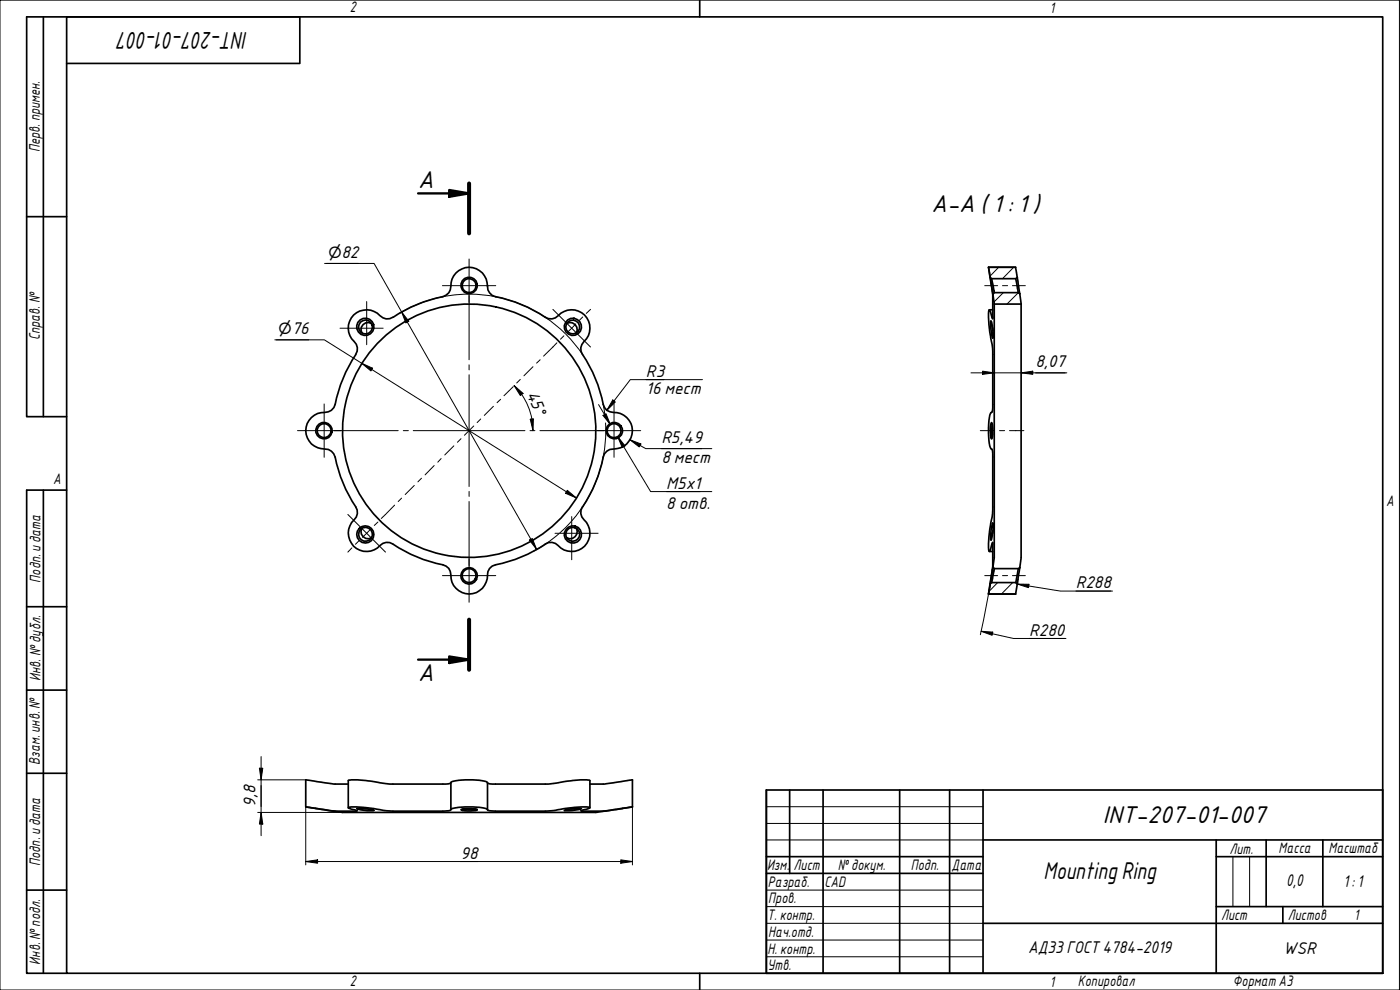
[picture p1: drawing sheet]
<svg xmlns="http://www.w3.org/2000/svg" width="420mm" height="297mm" viewBox="0 0 420 297" stroke-linecap="round" stroke-linejoin="round" font-family="sans-serif">
<path d="M299.7 80.2l-2.6 2.7M301.1 87.8l-2.8 2.8M304.2 80.2l-3.3 3.4M305.6 87.8l-3.4 3.4M299.4 174.8l-2.6 2.7M303.9 174.8l-3.4 3.4" fill="none" stroke="#000" stroke-width=".3"/>
<g fill="none" stroke="#000" stroke-width=".51">
<path d="M111.5 97.1a2.08 2.08 0 0 0-2.5 .3 2.08 2.08 0 0 0-.4 2.5M117.9 95.2a2.95 2.95 0 0 1-3.9-.5 5.5 5.5 0 0 0-7.9-.2 5.5 5.5 0 0 0 .2 8 2.95 2.95 0 0 1 .4 3.8M118 95.2a41.2 41.2 0 0 1 14.9-6.2 3.1 3.1 0 0 0 2.4-3.1 5.5 5.5 0 0 1 5.5-5.7 5.5 5.5 0 0 1 5.5 5.7 3.4 3.4 0 0 0 3.6 3.4 41 41 0 0 1 13.8 5.9M163.6 95.2a2.95 2.95 0 0 0 3.9-.5 5.5 5.5 0 0 1 8-.2 5.5 5.5 0 0 1-.2 8 2.95 2.95 0 0 0-.5 3.8M170.1 97.1a2.12 2.12 0 0 1 2.5 .3 2.12 2.12 0 0 1 .4 2.5M296.7 80.2l.5 3.1M296.7 80.2l1.2 8.4v7.1l-1-2.8a20.5 20.5 0 0 0 .5 8.7l.5 3.8v15.9a2.27 2.27 0 0 1-.5 2.5 21.2 21.2 0 0 0 0 10.8l.2 .1a2.94 2.94 0 0 1 .3 2.4v15.9l-.8 5.7a17.7 17.7 0 0 0-.2 6.8l.3-.5 .7-2.3v7.1l-1.2 8.4M296.7 80.2h8.1M296.9 92.9h1M297.4 96.4a10.8 10.8 0 0 1 .5 5.1 14.6 14.6 0 0 1-.5-5.1zM297.6 83.6l.8 4.2M297.6 83.6l-.4-.3 .8 5"/>
<path d="M297.9 98.5l.1 .8M298 88.3l.4 2.9M298.4 91.2v76.1l-.4 2.9M298.4 91.2h8.1v76M304.8 80.2l.5 3M304.9 83.6l.7 4.2M305.3 83.2l-.4 .4h-7.3M305.3 83.2l.8 4.9M305.6 87.8h-7.2l-.4 .5M305.6 87.8l.5 .3M306 88.1l.5 3.1M174.8 106.4a41.2 41.2 0 0 1 6.2 14.9 2.97 2.97 0 0 0 3.1 2.4 5.5 5.5 0 0 1 5.7 5.5 5.5 5.5 0 0 1-5.7 5.5 3.3 3.3 0 0 0-3.3 3.7 44.8 44.8 0 0 1-6.4 14.6 3.7 3.7 0 0 0 1.6 3.8 5.5 5.5 0 0 1-1 7.5 5.5 5.5 0 0 1-7.5-.6 2.88 2.88 0 0 0-3.8-.4 41.2 41.2 0 0 1-15 6.2 2.97 2.97 0 0 0-2.4 3 5.5 5.5 0 0 1-5.5 5.7 5.5 5.5 0 0 1-5.5-5.7 3.3 3.3 0 0 0-3.6-3.3 45.9 45.9 0 0 1-14.7-6.4 3.7 3.7 0 0 0-3.8 1.7 5.5 5.5 0 0 1-7.5-1 5.5 5.5 0 0 1 .6-7.6 3.3 3.3 0 0 0-.2-4.9 41.2 41.2 0 0 1-5.5-13.9 3.1 3.1 0 0 0-3.1-2.4 5.5 5.5 0 0 1-5.7-5.5 5.5 5.5 0 0 1 5.7-5.5 3.4 3.4 0 0 0 3.4-3.6 41 41 0 0 1 5.9-13.7"/>
<path d="M297.5 126.9l.1-.1a8.5 8.5 0 0 1 0 4.9l-.4-2.8zM297.6 134.7h.1M297.6 123.7h.1M297.8 127.4l-.2 1.4 .2 2.2M108.6 158.5a2.08 2.08 0 0 0 .4 2.5 2.08 2.08 0 0 0 2.5 .3M173 158.5a2.12 2.12 0 0 1-.4 2.5 2.12 2.12 0 0 1-2.5 .3M297.9 157l.2 .2v1.4l-.7 3.5a12.7 12.7 0 0 1 .5-5.1zM298 159.1l-.1 .8M296.9 165.5h1M297.2 175.2l-.5 3.1M298.4 170.6l-.4-.4-.8 4.9 .4-.3h7.3M298.4 170.6h7.2l.5-.3-.8 4.9"/>
<path d="M298.4 170.6l-.8 4.2M304.9 174.8l.4 .4M305.3 175.3l-.5 3-8.1-.1M305.6 170.6l-.7 4.2M306.5 167.3l-.5 3.1M104.5 235.3h-4.3l-8.4-1.3v8.1l11 1.7h76l11-1.7M135.3 234.9l-1.5 .4h-16.8a60.4 60.4 0 0 0-12.2-1.3l-.3 .2v8.2M146.3 234.9l1.5 .4h16.8a61.5 61.5 0 0 1 12.2-1.3l.2 .2v8.2M177 235.3h4.4l8.4-1.3v8.1M91.8 242.1l8.8 1.3 6.7-.1-2.8-.9a20.5 20.5 0 0 1 8.7 .4l4.7 .6h15a2.67 2.67 0 0 0 2.5-.6 21.2 21.2 0 0 1 10.8 0l.1 .1M107.1 242.6a11.4 11.4 0 0 1 5.1 .6 11.4 11.4 0 0 1-5.1-.6zM109.1 242.6l1.1 .1"/>
<path d="M135.3 242.9v-8.1a10 10 0 0 1 5.5-.8 10.6 10.6 0 0 1 5.5 .8v8.1M138.4 242.9l1-.3h1.9l1.6 .1 .3 .4-2.9 .2-1.6-.1zM138.9 242.7a6.8 6.8 0 0 0 3.7 0M169.4 243.1a11.7 11.7 0 0 1 5.1-.5 11.7 11.7 0 0 1-5.1 .5zM172.5 242.6l-1.2 .1M189.8 242.1l-8.8 1.3-6.7-.1 2.7-.9a20.5 20.5 0 0 0-8.7 .4l-4.7 .6h-14.9a3.2 3.2 0 0 1-2.4-.5"/>
<circle cx="109.6" cy="98.1" r="2.6"/>
<circle cx="109.7" cy="98.1" r="2.08"/>
<circle cx="140.8" cy="85.7" r="2.46"/>
<circle cx="140.8" cy="85.7" r="2.11"/>
<circle cx="171.9" cy="98.1" r="2.09"/>
<circle cx="171.9" cy="98.1" r="2.59"/>
<circle cx="97.2" cy="129.2" r="2.45"/>
<circle cx="97.3" cy="129.2" r="2.12"/>
<circle cx="140.8" cy="129.2" r="38"/>
<circle cx="184.3" cy="129.2" r="2.11"/>
<circle cx="184.4" cy="129.2" r="2.46"/>
<circle cx="109.6" cy="160.4" r="2.57"/>
<circle cx="109.7" cy="160.3" r="2.1"/>
<circle cx="140.8" cy="172.8" r="2.46"/>
<circle cx="140.8" cy="172.7" r="2.1"/>
<circle cx="171.9" cy="160.3" r="2.09"/>
<circle cx="171.9" cy="160.4" r="2.6"/>
</g>
<path d="M140.8 55v15M140.8 185.9v15.1" fill="none" stroke="#000" stroke-width="1.2"/>
<path d="M125.5 58h15.3M134.8 57l6 1-6 1zM125.5 197.9h15.3M134.8 197l6 .9-6 1z" fill="none" stroke="#000" stroke-width=".7"/>
<g fill="#000">
<path d="M134.8 57l6 1-6 1z" fill-rule="evenodd"/>
<path d="M134.8 197l6 .9-6 1z" fill-rule="evenodd"/>
</g>
<path d="M20 5.1h395v286.9h-395zM210 0v5.1M210 292v5" fill="none" stroke="#000" stroke-width=".51"/>
<path d="M0 0h420v297h-420z" fill="none" stroke="#000" stroke-width=".3"/>
<g fill="none" stroke="#000" stroke-width=".51">
<path d="M230 237h185v55h-185zM237 237v25.1M247 237v55M270 237v55M285 237v55M295 237v55M230 257h65M295 252h120M365 257h50M365 252v40M380 252v20M397 252v20"/>
<path d="M230 262.1h65M295 277h120M365 272h50M385 272v5"/>
</g>
<path d="M230 242h65M230 247.1h65M230 252h65M370 257v15M375 257v15M230 267.1h65M230 272h65M230 277h65M230 282.1h65M230 287.1h65" fill="none" stroke="#000" stroke-width=".3"/>
<path d="M13 5.1v119.9M20 19h70v-13.9h-82v119.9h12M8 65h12M13 147.1v144.9M20 147.1h-12v144.9h12M8 182h12M8 207.1h12M8 232h12M8 267.1h12" fill="none" stroke="#000" stroke-width=".51"/>
<g fill="none" stroke="#000" stroke-width=".3">
<path d="M140.8 77.7v13M102 98.5h13M110 90.5v12.9M132.8 85.7h16M140.8 88.7v19.2M165.9 92.8l11.3 11.3M140.8 109.5v1.5M140.8 112.4v33.6M89.3 129.2h13M97.3 121.2v16M100.3 129.2h19.2M121 129.2h1.6"/>
<path d="M124 129.2h33.5M159.1 129.2h1.4M162.1 129.2h19.2M179.3 129.2h13M184.3 121.2v16M104.4 154.4l11.3 11.3M140.8 147.4v1.6M140.8 150.5v19.2M171.6 155v12.9M132.8 172.7h16M140.8 167.7v13M166.6 160h12.9"/>
</g>
<g fill="none" stroke="#000" stroke-width=".3">
<path d="M172.8 97.2l-2.5 2.5M174.9 95.1l-1 1M177.2 92.8l-1.2 1.2M295.5 85.7h3.9M300.9 85.7h1.5M303.8 85.7h3.9M150.2 119.8l-1 1M154.1 116l-2.8 2.7M156.1 113.8l-1 1.1M160 110l-2.8 2.8M162.1 107.9l-1.1 1.1M167.1 102.9l-4 4"/>
<path d="M169.2 100.8l-1 1M130.3 139.7l-2.7 2.8M132.4 137.6l-1 1.1M136.2 133.8l-2.7 2.7M138.4 131.6l-1.1 1.1M142.2 127.8l-2.8 2.8M144.3 125.7l-1.1 1.1M148.1 121.9l-2.7 2.7M294.2 129.2h4.2M300 129.2h1.5M303 129.2h4.3M111.3 158.7l-2.5 2.5"/>
<path d="M113.4 156.6l-1.1 1.1M118.4 151.6l-4 4M120.5 149.5l-1 1M124.3 145.7l-2.7 2.7M126.5 143.5l-1.1 1.1M105.6 164.4l-1.2 1.3M107.7 162.3l-1 1M295.5 172.7h3.9M300.9 172.7h1.5M303.8 172.7h3.9"/>
</g>
<g fill="none" stroke="#000" stroke-width=".3">
<path d="M97.4 79h14.9l48.7 85.8M97.9 79h9.7M120.5 93.6l2.2 2.8-.9 .5zM140.7 88.3a41 41 0 0 0-21 5.8M140.9 88.3a41 41 0 0 1 28.8 11.9M82.5 102h14.8l75.7 47.4M82.9 102h9.7M108.6 109l3.2 1.5-.5 .8zM154.3 115.7l2.7 2.3-.9 .7zM154.3 115.7l2.2 2.6M156.6 118.4a19.1 19.1 0 0 1 3 7.4M169.9 100.3l2.9 3.3 2 2.8"/>
<path d="M193.9 113.9h5.4M210.8 113.9h-21.6l-7.1 9.2M291.4 111.9h28.8M294.9 111.4l3.5 .5-3.5 .4zM306.5 111.9l3.4-.5v.9zM310.8 111.9h8.9M159.1 125.8l1-.1-.1 3.5zM159.6 125.7l.4 3.5M179.6 121.4l3.6 6M181 124.6l.9-.5 1.3 3.3zM181 121.3l.5 3.2M181.7 126.9l.1 2.2"/>
<path d="M181.8 129.3a41 41 0 0 1-10.1 26.9M183.9 120l.8 .6-2.6 2.5zM185.4 131l2.2 2.8-.8 .5zM187.2 134l-1.8-3 9.9 16.5h18.3M189 131.9l3.3 1.3-.5 .9zM189 131.9l4.8 2.7h19.8M198.5 134.6h12.1M170.2 147.1l2.8 2.3-3.3-1.4zM171.5 156.5l-3.5 3.4M200 147.5h10.1M158.9 162l.9-.4 1.2 3.2zM167.8 160.1l-3.7 2.8-3.9 2.5"/>
<path d="M297.6 172.9l-3.4 17.5M298 170.2l-.4 2.5M305.3 175.2l3.5 .1-.1 1zM305.3 175.2l12.9 2.1h15.7M322.9 177.3h10.5M294.4 189.4l3.5 .3-.1 .9zM294.4 189.4l9.8 2.2h15.7M308.9 191.6h10.5M77.3 234h14.5M77.9 230.5h1l-.5 3.5zM78.4 227v23.7M77.3 243.8h25.5"/>
<path d="M78.4 243.8l.5 3.5h-1zM91.8 258.5l3.5-.5v1zM91.8 258.5h98M91.8 242.1v17.4M186.3 258l3.5 .5-3.5 .5zM189.8 242.1v17.4"/>
</g>
<g fill="#000">
<path d="M120.5 93.6l2.2 2.8-.9 .5z" fill-rule="evenodd"/>
<path d="M108.6 109l3.2 1.5-.5 .8z" fill-rule="evenodd"/>
<path d="M154.3 115.7l2.7 2.3-.9 .7z" fill-rule="evenodd"/>
<path d="M294.9 111.4l3.5 .5-3.5 .4z" fill-rule="evenodd"/>
<path d="M306.5 111.9l3.4-.5v.9z" fill-rule="evenodd"/>
<path d="M159.1 125.8l1-.1-.1 3.5z" fill-rule="evenodd"/>
<path d="M181 124.6l.9-.5 1.3 3.3z" fill-rule="evenodd"/>
<path d="M183.9 120l.8 .6-2.6 2.5z" fill-rule="evenodd"/>
<path d="M185.4 131l2.2 2.8-.8 .5z" fill-rule="evenodd"/>
<path d="M189 131.9l3.3 1.3-.5 .9z" fill-rule="evenodd"/>
<path d="M170.2 147.1l2.8 2.3-3.3-1.4z" fill-rule="evenodd"/>
<path d="M158.9 162l.9-.4 1.2 3.2z" fill-rule="evenodd"/>
<path d="M305.3 175.2l3.5 .1-.1 1z" fill-rule="evenodd"/>
<path d="M294.4 189.4l3.5 .3-.1 .9z" fill-rule="evenodd"/>
<path d="M77.9 230.5h1l-.5 3.5z" fill-rule="evenodd"/>
<path d="M78.4 243.8l.5 3.5h-1z" fill-rule="evenodd"/>
<path d="M91.8 258.5l3.5-.5v1z" fill-rule="evenodd"/>
<path d="M186.3 258l3.5 .5-3.5 .5z" fill-rule="evenodd"/>
</g>
<g font-size="7">
<text x="74.4" y="9.5" transform="rotate(180 74.4 9.5)">INT-207-01-007</text>
<text x="125.5" y="56.5">A</text>
<text x="279.5" y="63.6">A-A (1: 1)</text>
<text x="125.5" y="204.5">A</text>
<text x="331" y="246.9">INT-207-01-007</text>
<text x="313.2" y="263.8">MountingRing</text>
</g>
<g font-size="4.9">
<text x="97.9" y="77.4">⌀82</text>
<text x="82.9" y="100.3">⌀76</text>
<text x="193.9" y="113">R3</text>
<text x="310.8" y="110.1">8,07</text>
<text x="158" y="118.1" transform="rotate(68 158 118.1)">45°</text>
<text x="193.9" y="118.2">16 мест</text>
<text x="198.5" y="133">R5,49</text>
<text x="198.5" y="139">8мест</text>
<text x="200" y="146.7">М5х1</text>
<text x="200" y="152.6">8 отв.</text>
<text x="322.9" y="176.5">R288</text>
<text x="308.9" y="190.7">R280</text>
<text x="76.6" y="242" transform="rotate(-90 76.6 242)">9,8</text>
<text x="138.2" y="257.6">98</text>
<text x="386" y="265.9">0,0</text>
<text x="403.2" y="266.2">1: 1</text>
<text x="308.5" y="286.1">АД33ГОСТ4784-2019</text>
<text x="385.1" y="286.2">WSR</text>
</g>
<g font-size="4.4">
<text x="105" y="3.7">2</text>
<text x="315" y="3.8">1</text>
<text x="11.9" y="45.6" transform="rotate(-90 11.9 45.6)">Перв. примен.</text>
<text x="12" y="102.2" transform="rotate(-90 12 102.2)">Справ. №</text>
<text x="16" y="145.2">A</text>
<text x="416" y="151.7">A</text>
<text x="12.2" y="174.8" transform="rotate(-90 12.2 174.8)">Подп. идата</text>
<text x="12.2" y="204.3" transform="rotate(-90 12.2 204.3)">Инв. №дубл.</text>
<text x="12" y="229.5" transform="rotate(-90 12 229.5)">Взам. инв. №</text>
<text x="369" y="256.1">Лит.</text>
<text x="383.7" y="256.1">Масса</text>
<text x="398.7" y="256.1">Масштаб</text>
<text x="12.1" y="259.8" transform="rotate(-90 12.1 259.8)">Подп. идата</text>
<text x="230.2" y="261.1">Изм.</text>
<text x="238.2" y="261.1">Лист</text>
<text x="251.5" y="261">№докум.</text>
<text x="273.4" y="261.2">Подп.</text>
<text x="285.6" y="261.2">Дата</text>
<text x="230.4" y="266.1">Разраб.</text>
<text x="247.4" y="266.1">CAD</text>
<text x="230.6" y="271.1">Пров.</text>
<text x="230.3" y="276.1">Т. контр.</text>
<text x="230.5" y="281.1">Нач.отд.</text>
<text x="366.5" y="276.1">Лист</text>
<text x="386.5" y="276.1">Листов</text>
<text x="406.4" y="276">1</text>
<text x="230.4" y="286.1">Н. контр.</text>
<text x="12.1" y="289.4" transform="rotate(-90 12.1 289.4)">Инв. №подл.</text>
<text x="230.3" y="291.1">Утв.</text>
<text x="105" y="295.9">2</text>
<text x="315" y="296.1">1</text>
<text x="323.5" y="295.8">Копировал</text>
<text x="370" y="295.8">Формат А3</text>
</g>
</svg>
